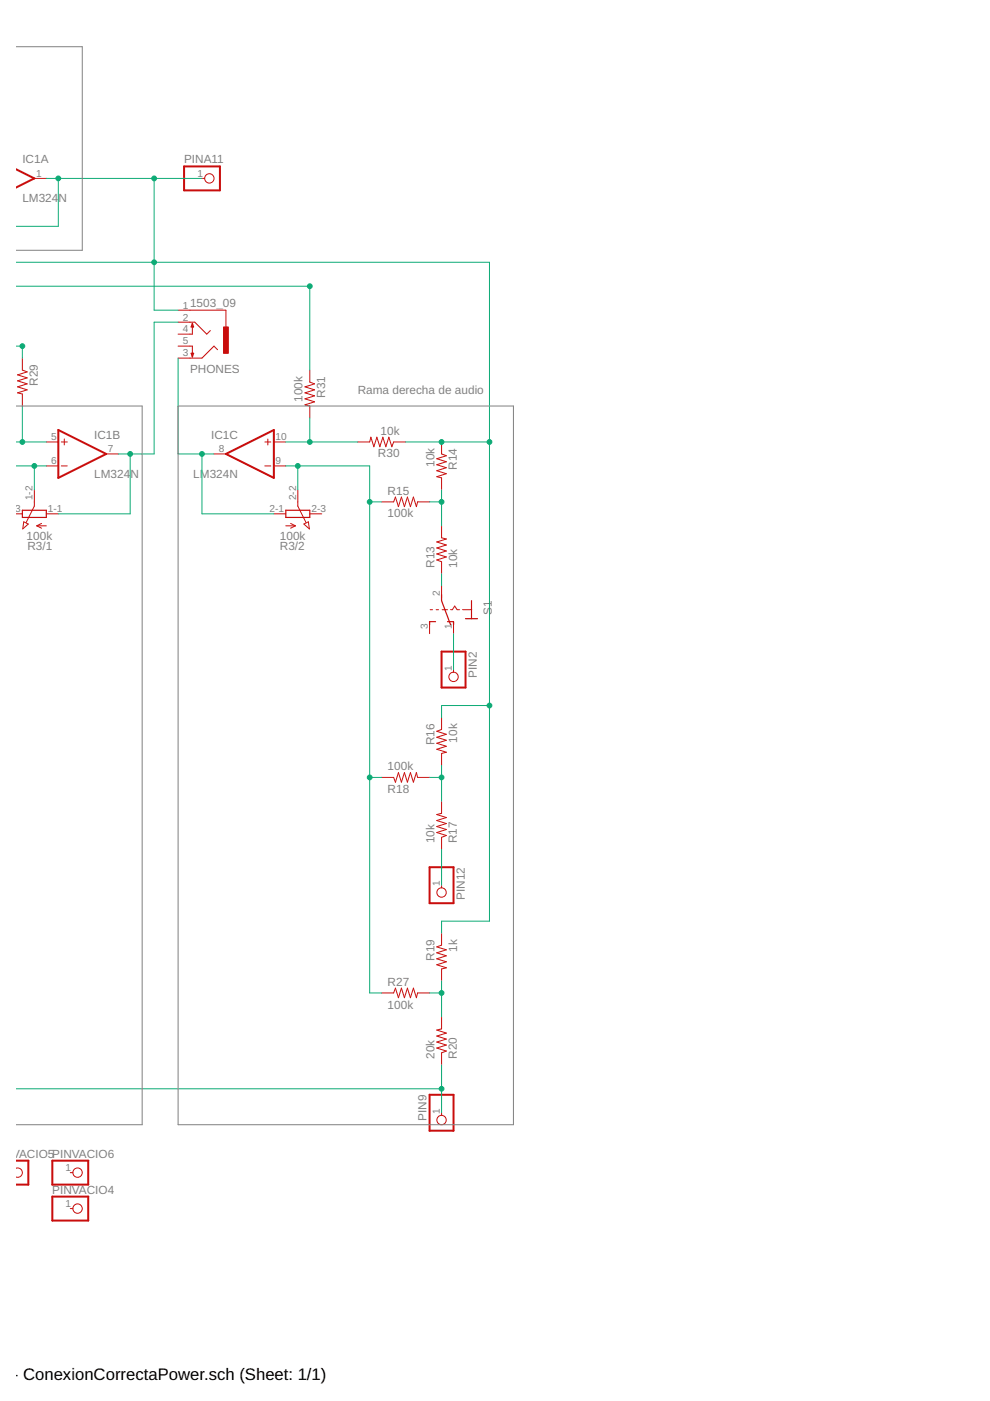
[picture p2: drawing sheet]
<svg xmlns="http://www.w3.org/2000/svg" width="210mm" height="297mm" viewBox="0 0 210 297" stroke-linecap="round" stroke-linejoin="round" font-family="sans-serif">
<path d="M3.4 35.9l3.9 1.9-3.9 1.9M39 35.3h7.6v5.1h-7.6zM12.4 91.2l10.1 5-10.1 5.1zM47.9 96.2l10.2-5v10.1zM93.6 138.2h5.1v7.6h-5.1zM91.1 183.9h5.1v7.6h-5.1zM91.1 232.1h5.1v7.6h-5.1zM3.4 246.1h2.6v5.1h-2.6M11.1 253.7h7.6v5.1h-7.6zM11.1 246.1h7.6v5.1h-7.6z" fill="none" stroke="#c90d0c" stroke-width=".42"/>
<g fill="none" stroke="#c90d0c" stroke-width=".21">
<path d="M7.3 37.8h2.5M42.8 37.8h.6M4.7 75.9v2.6l1.1 .3-2.1 .7 2.1 .6-2.1 .7 2.1 .6-2.1 .6 2.1 .7-2.1 .6 1 .2v2.6M37.8 73.4h3v2.3M37.8 65.8h10.1v3.5M37.8 68.3h3.5l2.5 2.5 .8-.7M40.8 68.6v2.2h-3M46.1 74.1l-.7-.7-2.6 2.5h-5M65.7 78.5v2.5l1 .4-2 .6 2 .7-2 .6 2 .6-2 .7 2 .6-2 .6 1 .3v2.5M9.8 93.7h2.6M9.8 98.8h2.6M13 93.7h1.3"/>
<path d="M13 98.8h1.3M13.6 93.1v1.2M22.5 96.2h2.6M45.4 96.2h2.5M56.2 93.7h1.2M56.2 98.8h1.2M56.8 93.1v1.2M58.1 93.7h2.5M58.1 98.8h2.5M75.8 93.7h2.6l.2-1 .7 2 .6-2 .6 2 .7-2 .6 2 .6-2 .7 2 .4-1h2.5M93.6 93.7v2.5l1 .4-2 .7 2 .6-2 .6 2 .7-2 .6 2 .6-2 .7 1 .2v2.6M3.4 108.9h1.3"/>
<path d="M5 110.6l1 .5-1.2 1zM7.3 103.9v3.4l-1.8 3.5M7.8 111.5h2M7.8 111.5l1 .5M8.8 111l-1 .5M9.8 108.9h2.6M58.1 108.9h2.5M60.6 111.5h2M61.6 111l1 .5M62.6 111.5l-1 .5M63.1 103.9v3.4l1.8 3.5M64.4 111.1l1-.5 .2 1.5z"/>
<path d="M65.7 108.9h2.5M80.9 106.4h2.6l.3-1 .7 2 .6-2 .6 2 .7-2 .6 2 .7-2 .6 2 .2-1h2.6M93.6 111.5v2.5l1 .3-2 .6 2 .6-2 .7 2 .6-2 .7 2 .6-2 .6 1 .4v2.5M91.1 131.8v2.5M91.2 129.3h.5M92.5 129.3h.5M93.6 124.2v2.5M93.7 129.3h1.2M95.5 129.3h.4l.5-.8 .5 .8h.5M96.2 131.8v2.5M98.1 129.3h1.9M93.6 152.1v2.6l-1 .3 2 .7-2 .6 2 .7-2 .6 2 .6-2 .7 2 .6-1 .2v2.6"/>
<path d="M96.2 142v.5M80.9 164.8h2.6l.3 1 .7-2 .6 2 .6-2 .7 2 .6-2 .7 2 .6-2 .2 1h2.6M93.6 169.9v2.5l-1 .3 2 .6-2 .7 2 .6-2 .6 2 .7-2 .6 2 .6-1 .4v2.6M93.6 187.7v.5M93.6 197.8v2.6l-1 .4 2 .6-2 .6 2 .6-2 .7 2 .6-2 .7 2 .6-1 .2v2.6M80.9 210.5h2.6l.3-1 .7 2 .6-2 .6 2 .7-2 .6 2 .7-2 .6 2 .2-1h2.6M93.6 215.6v2.5l-1 .3 2 .6-2 .7 2 .6-2 .6 2 .7-2 .6 2 .6-1 .4v2.6M93.6 235.9v.6M3.4 247.7a.98 .98 0 0 1 1.3 .9 .98 .98 0 0 1-1.3 1M14.9 256.2h.6M14.9 248.6h.6"/>
<circle cx="44.4" cy="37.8" r=".99"/>
<circle cx="96.2" cy="143.5" r=".99"/>
<circle cx="93.6" cy="189.2" r=".99"/>
<circle cx="93.6" cy="237.5" r=".99"/>
<circle cx="16.4" cy="248.6" r=".99"/>
<circle cx="16.4" cy="256.2" r=".99"/>
</g>
<path d="M40.5 74.9h.5l-.2 .8zM40.8 68.6l.2 .7h-.5zM4.7 108.2h5.1v1.5h-5.1zM60.6 108.2h5.1v1.5h-5.1zM92.4 131.8h-1.3v.6M93.6 126.1v1.3l1.9 5M94.9 131.8h1.3v.6M98.7 131.2h2.5M100 127.4v3.8" fill="none" stroke="#c90d0c" stroke-width=".25"/>
<path d="M47.4 69.3h1v5.6h-1z" fill="#c90d0c" stroke="#c90d0c" stroke-width=".21"/>
<g fill="none" stroke="#0dab76" stroke-width=".21">
<path d="M9.8 37.8h33M12.4 37.8v10.2h-9M32.7 37.8v28h5.1M3.4 55.6h100.4v139.7h-10.2v2.5M3.4 73.4h1.3v2.5M3.4 60.7h62.3v17.8M37.8 68.3h-5.1v27.9h-7.6M37.8 75.9v20.3h7.6M3.4 98.8h6.4M3.4 93.7h6.4M4.7 86.1v7.6M7.3 98.8v5.1"/>
<path d="M27.6 96.2v12.7h-15.2M42.8 96.2v12.7h15.3M60.6 98.8h17.8v111.7h2.5M60.6 93.7h15.2M63.1 98.8v5.1M65.7 88.6v5.1M86 93.7h17.8M78.4 106.4h2.5M91.1 106.4h2.5M93.6 103.9v7.6M93.6 121.6v2.6M96.2 134.3v7.7"/>
<path d="M103.8 149.6h-10.2v2.5M78.4 164.8h2.5M91.1 164.8h2.5M93.6 162.3v7.6M93.6 180.1v7.6M91.1 210.5h2.5M93.6 208v7.6M3.4 230.8h90.2M93.6 225.8v10.1"/>
</g>
<g fill="#0dab76" stroke="#0dab76" stroke-width=".21">
<circle cx="4.7" cy="73.4" r=".51"/>
<circle cx="65.7" cy="60.7" r=".51"/>
<circle cx="7.3" cy="98.8" r=".51"/>
<circle cx="63.1" cy="98.8" r=".51"/>
<circle cx="78.4" cy="106.4" r=".51"/>
<circle cx="78.4" cy="164.8" r=".51"/>
<circle cx="93.6" cy="106.4" r=".51"/>
<circle cx="93.6" cy="164.8" r=".51"/>
<circle cx="93.6" cy="230.8" r=".51"/>
<circle cx="93.6" cy="210.5" r=".51"/>
<circle cx="42.8" cy="96.2" r=".51"/>
<circle cx="27.6" cy="96.2" r=".51"/>
<circle cx="12.4" cy="37.8" r=".51"/>
<circle cx="32.7" cy="55.6" r=".51"/>
<circle cx="103.8" cy="93.7" r=".51"/>
<circle cx="103.8" cy="149.6" r=".51"/>
<circle cx="32.7" cy="37.8" r=".51"/>
<circle cx="93.6" cy="93.7" r=".51"/>
<circle cx="4.7" cy="93.7" r=".51"/>
<circle cx="65.7" cy="93.7" r=".51"/>
</g>
<path d="M3.4 9.9h14v43.2h-14M3.4 86.1h26.7v152.4h-26.7M37.8 86.1h71.1v152.4h-71.1z" fill="none" stroke="#808080" stroke-width=".21"/>
<text font-size="3.5" x="-1" y="292.5">al - ConexionCorrectaPower.sch (Sheet: 1/1)</text>
<g font-size="2.5" fill="#808080">
<text x="4.7" y="34.7">IC1A</text>
<text x="39" y="34.7">PINA11</text>
<text x="4.7" y="42.9">LM324</text>
<text x="12.4" y="42.9">N</text>
<text x="40.3" y="65">1503_09</text>
<text x="8" y="81.8" transform="rotate(-90 8 81.8)">R29</text>
<text x="40.3" y="79">PHONES</text>
<text x="75.8" y="83.5">Rama derecha de audio</text>
<text x="64.2" y="85.2" transform="rotate(-90 64.2 85.2)">100k</text>
<text x="69" y="84.3" transform="rotate(-90 69 84.3)">R31</text>
<text x="20" y="93.1">IC1B</text>
<text x="44.8" y="93.1">IC1C</text>
<text x="80.7" y="92.2">10k</text>
<text x="20" y="101.3">LM324</text>
<text x="27.6" y="101.3">N</text>
<text x="41" y="101.3">LM324N</text>
<text x="80.1" y="97">R30</text>
<text x="92.1" y="99" transform="rotate(-90 92.1 99)">10k</text>
<text x="96.9" y="99.6" transform="rotate(-90 96.9 99.6)">R14</text>
<text x="82.2" y="104.9">R15</text>
<text x="82.2" y="109.7">100k</text>
<text x="5.6" y="114.5">100k</text>
<text x="5.8" y="116.7">R3/1</text>
<text x="59.3" y="114.5">100k</text>
<text x="59.3" y="116.7">R3/2</text>
<text x="92.1" y="120.4" transform="rotate(-90 92.1 120.4)">R13</text>
<text x="96.9" y="120.4" transform="rotate(-90 96.9 120.4)">10k</text>
<text x="104.3" y="130.4" transform="rotate(-90 104.3 130.4)">S1</text>
<text x="101.1" y="143.7" transform="rotate(-90 101.1 143.7)">PIN2</text>
<text x="92.1" y="158" transform="rotate(-90 92.1 158)">R16</text>
<text x="96.9" y="157.4" transform="rotate(-90 96.9 157.4)">10k</text>
<text x="82.2" y="163.3">100k</text>
<text x="82.2" y="168.1">R18</text>
<text x="92.1" y="178.8" transform="rotate(-90 92.1 178.8)">10k</text>
<text x="96.9" y="178.8" transform="rotate(-90 96.9 178.8)">R17</text>
<text x="98.6" y="190.8" transform="rotate(-90 98.6 190.8)">PIN12</text>
<text x="92.1" y="203.7" transform="rotate(-90 92.1 203.7)">R19</text>
<text x="96.9" y="201.8" transform="rotate(-90 96.9 201.8)">1k</text>
<text x="82.2" y="209">R27</text>
<text x="82.2" y="213.8">100k</text>
<text x="92.1" y="224.5" transform="rotate(-90 92.1 224.5)">20k</text>
<text x="96.9" y="224.5" transform="rotate(-90 96.9 224.5)">R20</text>
<text x="90.4" y="237.7" transform="rotate(-90 90.4 237.7)">PIN9</text>
<text x=".1" y="245.5">INVACIO5PINVACIO6</text>
<text x="11.1" y="253.1">PINVACIO4</text>
</g>
<g font-size="2.1" fill="#808080">
<text x="7.6" y="37.5">1</text>
<text x="41.8" y="37.5">1</text>
<text x="38.7" y="65.4">1</text>
<text x="38.7" y="68">2</text>
<text x="38.7" y="70.5">4</text>
<text x="38.7" y="75.6">3</text>
<text x="38.7" y="73">5</text>
<text x="10.8" y="93.4">5</text>
<text x="22.9" y="95.9">7</text>
<text x="46.4" y="95.9">8</text>
<text x="58.4" y="93.4">10</text>
<text x="10.8" y="98.4">6</text>
<text x="58.4" y="98.4">9</text>
<text x="6.9" y="106.1" transform="rotate(-90 6.9 106.1)">1-2</text>
<text x="62.8" y="106.1" transform="rotate(-90 62.8 106.1)">2-2</text>
<text x="1.3" y="108.6">1-3</text>
<text x="10.2" y="108.6">1-1</text>
<text x="57.2" y="108.6">2-1</text>
<text x="66" y="108.6">2-3</text>
<text x="93.3" y="126.4" transform="rotate(-90 93.3 126.4)">2</text>
<text x="90.7" y="133.3" transform="rotate(-90 90.7 133.3)">3</text>
<text x="95.8" y="133.3" transform="rotate(-90 95.8 133.3)">1</text>
<text x="95.8" y="142.2" transform="rotate(-90 95.8 142.2)">1</text>
<text x="93.3" y="187.9" transform="rotate(-90 93.3 187.9)">1</text>
<text x="93.3" y="236.1" transform="rotate(-90 93.3 236.1)">1</text>
<text x="13.9" y="248.3">1</text>
<text x="13.9" y="255.9">1</text>
</g>
</svg>
